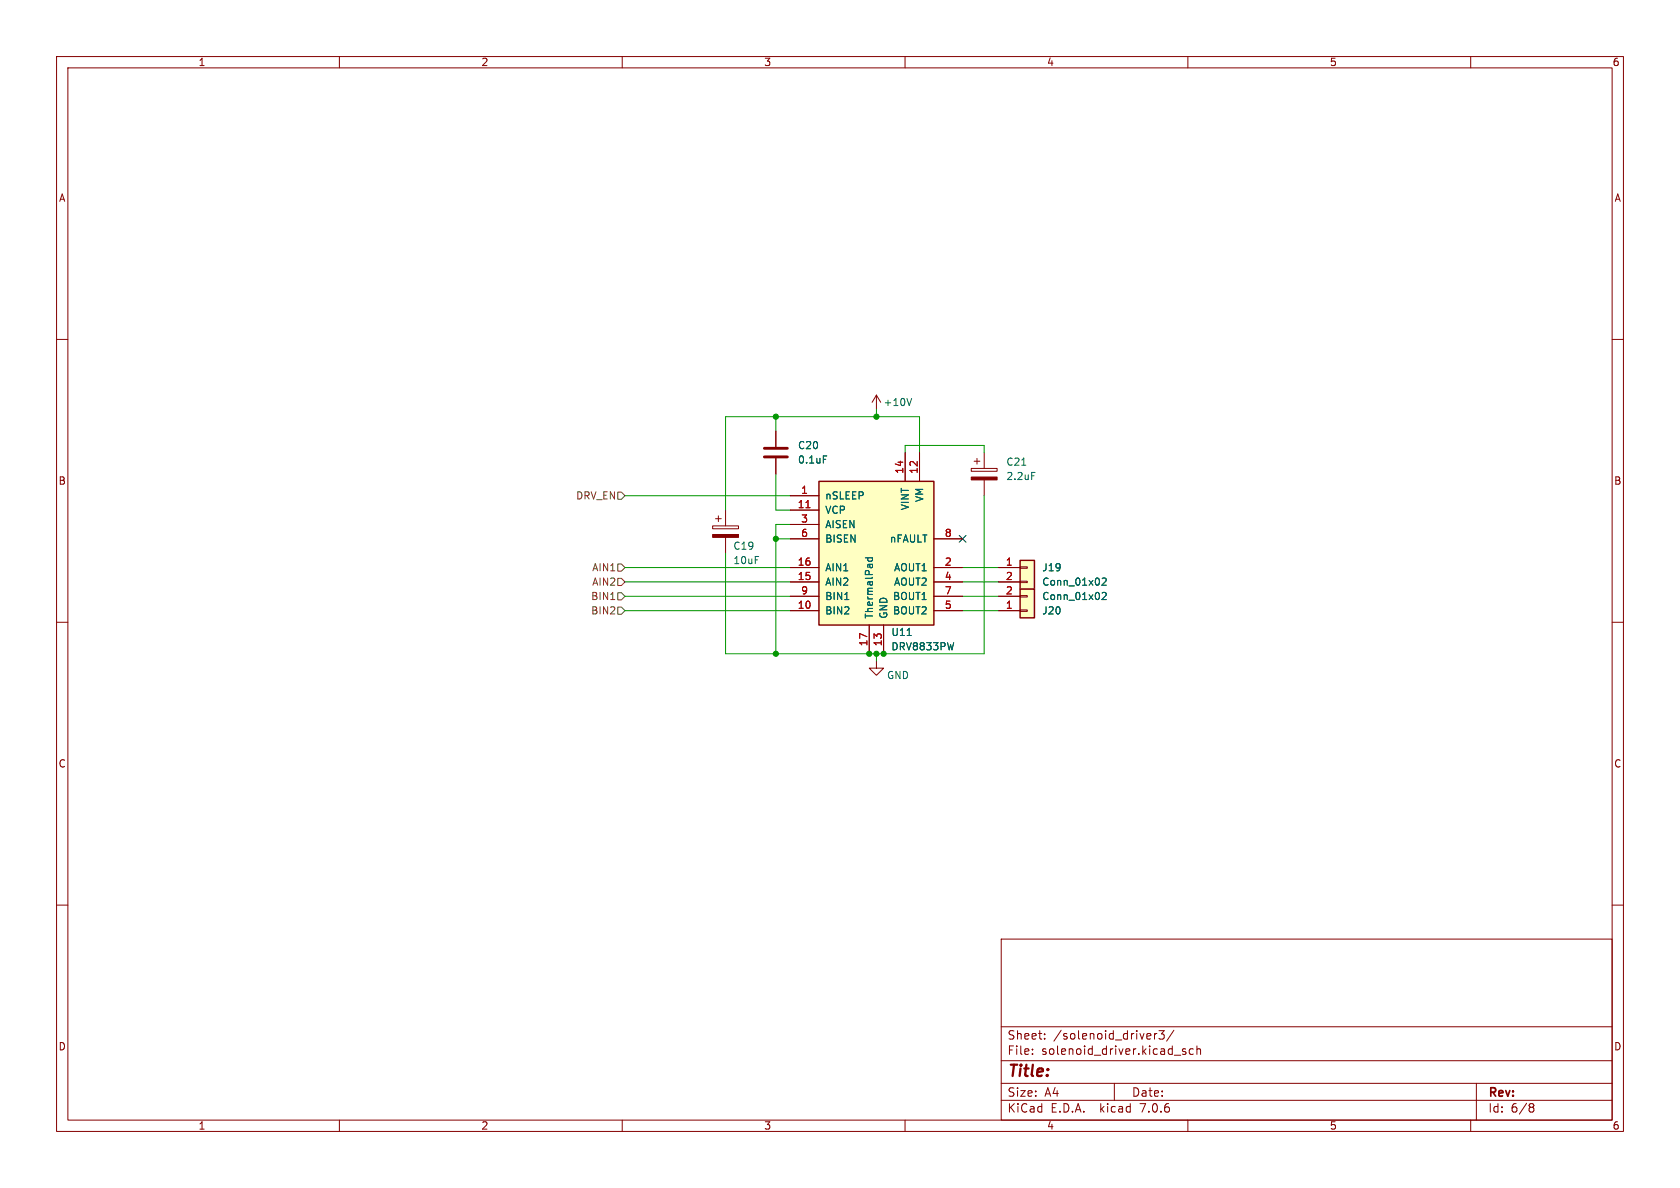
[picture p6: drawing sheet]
<svg xmlns="http://www.w3.org/2000/svg" width="297mm" height="210mm" viewBox="0 0 297 210" stroke-linecap="round" stroke-linejoin="round" font-family="sans-serif">
<g fill="none" stroke="#840000" stroke-width=".18">
<path d="M10 10h277v190h-277zM12 12h273v186h-273zM60 10v2M110 10v2M160 10v2M210 10v2M260 10v2M10 60h2M285 60h2M137.2 76.2v2.8M154.9 69.9l-.7 1.2M154.9 69.9v2.5"/>
<path d="M154.9 69.9l.8 1.2M126 93h4.6v.5h-4.6zM126.5 91.7h1M127 91.2v1M128.3 90.2v2.8M128.3 95v2.8M137.2 81v2.8M139.7 87.6h5.1M139.7 90.2h5.1M139.7 92.7h5.1M139.7 95.3h5.1M160 80v5.1"/>
<path d="M162.6 80v5.1M165.1 95.3h5.1M171.7 82.8h4.6v.5h-4.6zM172.2 81.5h1M172.7 81v1M174 80v2.8M174 84.8v2.8M10 110h2M139.7 108h5.1M139.7 102.9h5.1M139.7 100.3h5.1M139.7 105.4h5.1"/>
<path d="M153.7 110.5v5.1M154.9 116.8v1.3h1.3l-1.3 1.3-1.2-1.3h1.2M156.2 110.5v5.1M165.1 108h5.1M165.1 102.9h5.1M165.1 100.3h5.1M165.1 105.4h5.1M176.5 108h3.8M176.5 102.9h3.8M176.5 100.3h3.8M176.5 105.4h3.8M180.3 102.7h1.3v.3h-1.3z"/>
<path d="M180.3 100.2h1.3v.3h-1.3zM180.3 105.3h1.3v.2h-1.3zM180.3 107.8h1.3v.3h-1.3zM285 110h2M10 160h2M285 160h2M177 166h108v32h-108zM60 198v2M110 198v2M160 198v2M177 194.5h108M177 191.5h108"/>
<path d="M177 187.5h108M177 181.5h108M182.5 186.3v.1M182.5 185.5v.1M184.7 183.6v.1M184.7 182.8v.1M197 191.5v3M204.1 182.7v1M204.5 182.7l-.3 .1-.1 .2M204.9 182.2h.9l-.5 .6 .4 .1v.7l-.2 .1h-.4l-.2-.1M207.5 182.1l-1.3 2M207.6 186.5h1.1"/>
<path d="M209.6 185.5l-.4-.1-.2 .2 .1 .2 .5 .2v.3h-.6M210 198v2M211 185.5l-.5-.1-.3 .3v.4l.2 .2h.6M211.6 185.5l.2-.1 .4 .1v.9M211.6 184.9v1.5M260 198v2M261 191.5v6.5M270.6 195.1h.3l.3 .3-.3 .3M270.6 195.7h.3M270.9 195.7l.2 .2 .1 .4-.3 .3h-.3"/>
</g>
<g fill="#840000" stroke="#840000" stroke-width=".18">
<path d="M126 94.5h4.6v.5h-4.6z"/>
<path d="M171.7 84.3h4.6v.5h-4.6z"/>
</g>
<g fill="#ffffc2" stroke="#ffffc2" stroke-width=".18">
<path d="M144.8 85.1h20.3v25.4h-20.3z"/>
<path d="M180.3 99.1h2.6v5h-2.6z"/>
<path d="M180.3 104.1h2.6v5.1h-2.6z"/>
</g>
<path d="M144.8 85.1h20.3v25.4h-20.3zM180.3 99.1h2.6v5h-2.6zM180.3 104.1h2.6v5.1h-2.6z" fill="none" stroke="#840000" stroke-width=".25"/>
<path d="M142.5 89.8h.7" fill="none" stroke="#a90000" stroke-width=".18"/>
<path d="M161.2 70.4l-.5 1.3M145.6 80.6h.6M153 98.6h1.2M153.5 98.6l-.1 .4 .2 .2 .6-.1v-.5M180.6 82.2h.8M182.4 83.5h.6M149.3 106h.8M160.4 112.3h.7M168.6 113.6l-.3 1.3M194.8 104.8l.5-.1 .3 .4-.8 .9h.8M194.8 102.3l.5-.1 .3 .3-.8 .9h.8" fill="none" stroke="#006464" stroke-width=".18"/>
<path d="M135.1 79.2h4.1M135.1 80.8h4.1" fill="none" stroke="#840000" stroke-width=".51"/>
<path d="M109.2 87h.7l.6 .6-.6 .7h-.7zM109.2 99.7h.7l.6 .6-.6 .7h-.7zM108 106h.7M109.2 107.3h.7l.6 .7-.6 .6h-.7zM109.2 102.2h.7l.6 .7-.6 .6h-.7zM109.2 104.8h.7l.6 .6-.6 .6h-.7z" fill="none" stroke="#725600" stroke-width=".18"/>
<g fill="none" stroke="#009600" stroke-width=".18">
<path d="M137.2 73.7v2.5M154.9 72.4v1.3M110.5 87.6h29.2M137.2 83.8v6.4h2.5M137.2 95.3h2.5M139.7 92.7h-2.5v22.9M160 80v-1.3h14v1.3M162.6 80v-6.3h-34.3v16.5M174 87.6v28h-45.7v-17.8M110.5 102.9h29.2M110.5 108h29.2M110.5 105.4h29.2"/>
<path d="M110.5 100.3h29.2M154.9 115.6v1.2M170.2 102.9h6.3M170.2 108h6.3M170.2 105.4h6.3M170.2 100.3h6.3"/>
</g>
<path d="M169.6 94.6l1.2 1.3M170.8 94.6l-1.2 1.3" fill="none" stroke="#000084" stroke-width=".18"/>
<g fill="#009600" stroke="#009600" stroke-width=".18">
<circle cx="153.7" cy="115.6" r=".46"/>
<circle cx="137.2" cy="115.6" r=".46"/>
<circle cx="154.9" cy="73.7" r=".46"/>
<circle cx="156.2" cy="115.6" r=".46"/>
<circle cx="154.9" cy="115.6" r=".46"/>
<circle cx="137.2" cy="73.7" r=".46"/>
<circle cx="137.2" cy="95.3" r=".46"/>
</g>
<text font-size="2.8" fill="#840000" x="178" y="190.9">Title:</text>
<g font-size="2.1" fill="#840000">
<text x="178" y="184">Sheet:</text>
<text x="186.2" y="184">/solenoid_driver3/</text>
<text x="178" y="186.7">File:</text>
<text x="184.1" y="186.7">solenoid_driver.kicad_sch</text>
<text x="178" y="196.9">KiCad</text>
<text x="178" y="194.1">Size:</text>
<text x="184.7" y="194.1">A4</text>
<text x="185.7" y="196.9">E.D.A.</text>
<text x="194.6" y="196.9">kicad</text>
<text x="200" y="194.1">Date:</text>
<text x="201.8" y="196.9">7.0.6</text>
<text x="263" y="194.3">Rev:</text>
<text x="263" y="196.9">Id:</text>
<text x="267.1" y="196.9">6/8</text>
</g>
<g font-size="1.8" fill="#840000">
<text x="35" y="11.9">1</text>
<text x="85" y="11.9">2</text>
<text x="135" y="11.9">3</text>
<text x="185" y="11.9">4</text>
<text x="235" y="11.9">5</text>
<text x="285" y="11.9">6</text>
<text x="10.3" y="35.9">A</text>
<text x="285.3" y="35.9">A</text>
<text x="10.3" y="85.9">B</text>
<text x="285.3" y="85.9">B</text>
<text x="10.3" y="135.9">C</text>
<text x="285.3" y="135.9">C</text>
<text x="10.3" y="185.9">D</text>
<text x="285.3" y="185.9">D</text>
<text x="35" y="199.9">1</text>
<text x="85" y="199.9">2</text>
<text x="135" y="199.9">3</text>
<text x="185" y="199.9">4</text>
<text x="235" y="199.9">5</text>
<text x="285" y="199.9">6</text>
</g>
<g font-size="1.8" fill="#006464">
<text x="156.1" y="72">+10V</text>
<text x="141" y="79.6">C20</text>
<text x="141" y="82.1">0.1uF</text>
<text x="177.8" y="82.5">C21</text>
<text x="145.8" y="88.5">nSLEEP</text>
<text x="163.4" y="88.8" transform="rotate(-90 163.4 88.8)">VM</text>
<text x="177.8" y="85.1">2.2uF</text>
<text x="145.8" y="91">VCP</text>
<text x="145.8" y="93.6">AISEN</text>
<text x="160.9" y="90.3" transform="rotate(-90 160.9 90.3)">VINT</text>
<text x="129.5" y="97.4">C19</text>
<text x="129.5" y="99.9">10uF</text>
<text x="145.8" y="101.2">AIN1</text>
<text x="145.8" y="96.1">BISEN</text>
<text x="157.2" y="96.1">nFAULT</text>
<text x="158" y="101.2">AOUT1</text>
<text x="184.2" y="101.2">J19</text>
<text x="145.8" y="103.7">AIN2</text>
<text x="145.8" y="106.3">BIN1</text>
<text x="157.8" y="106.3">BOUT1</text>
<text x="158" y="103.7">AOUT2</text>
<text x="184.2" y="103.7">Conn_01x02</text>
<text x="184.2" y="106.3">Conn_01x02</text>
<text x="145.8" y="108.8">BIN2</text>
<text x="154.5" y="109.5" transform="rotate(-90 154.5 109.5)">ThermalPad</text>
<text x="157.1" y="109.5" transform="rotate(-90 157.1 109.5)">GND</text>
<text x="157.5" y="112.6">U11</text>
<text x="157.8" y="108.8">BOUT2</text>
<text x="184.2" y="108.8">J20</text>
<text x="157.5" y="115.2">DRV8833PW</text>
<text x="156.7" y="120.2">GND</text>
</g>
<g font-size="1.8" fill="#a90000">
<text x="159.8" y="83.9" transform="rotate(-90 159.8 83.9)">14</text>
<text x="162.3" y="83.9" transform="rotate(-90 162.3 83.9)">12</text>
<text x="140.9" y="89.9">11</text>
<text x="141.5" y="87.4">1</text>
<text x="141.5" y="92.5">3</text>
<text x="141.5" y="95">6</text>
<text x="166.9" y="95">8</text>
<text x="140.9" y="100.1">16</text>
<text x="166.9" y="100.1">2</text>
<text x="177.7" y="100.1">1</text>
<text x="140.9" y="107.7">10</text>
<text x="140.9" y="102.6">15</text>
<text x="141.5" y="105.2">9</text>
<text x="166.9" y="102.6">4</text>
<text x="166.9" y="107.7">5</text>
<text x="166.9" y="105.2">7</text>
<text x="177.7" y="102.6">2</text>
<text x="177.7" y="107.7">1</text>
<text x="177.7" y="105.2">2</text>
<text x="153.4" y="114.3" transform="rotate(-90 153.4 114.3)">17</text>
<text x="156" y="114.3" transform="rotate(-90 156 114.3)">13</text>
</g>
<g font-size="1.8" fill="#725600">
<text x="101.8" y="88.5">DRV_EN</text>
<text x="104.6" y="101.2">AIN1</text>
<text x="104.4" y="106.3">BIN1</text>
<text x="104.6" y="103.7">AIN2</text>
<text x="104.4" y="108.8">BIN2</text>
</g>
</svg>
